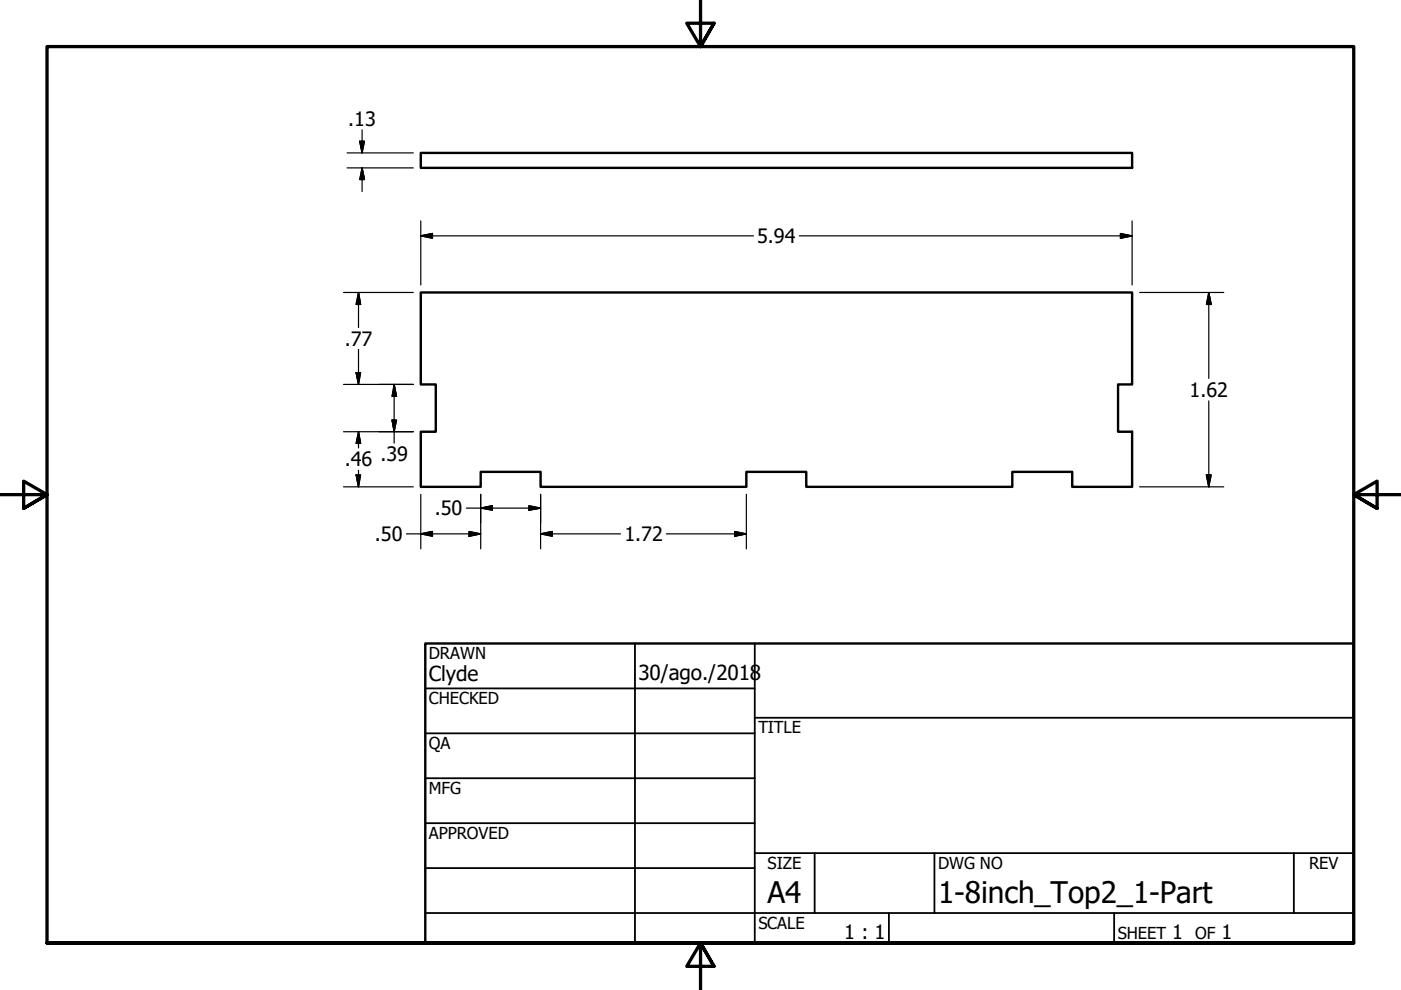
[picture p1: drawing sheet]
<svg xmlns="http://www.w3.org/2000/svg" width="297mm" height="210mm" viewBox="0 0 297 210" stroke-linecap="round" stroke-linejoin="round" font-family="sans-serif">
<!-- layer: Visible (ANSI) -->
<path d="M89.2 32.4h150.8v3.2h-150.8zM89.2 62h150.8v19.5h-3v10h3v11.7h-12.7v-3.2h-12.7v3.2h-43.7v-3.2h-12.7v3.2h-43.6v-3.2h-12.7v3.2h-12.7v-11.7h3.2v-10h-3.2z" fill="none" stroke="#000" stroke-width=".51"/>
<!-- layer: Border (ANSI) -->
<path d="M148.5 -.1v10l-2.9-5h5.8l-2.9 5 2.9-5M0 104.9h10l-5-2.9v5.8l5-2.9-5 2.9M297 104.9h-10l5-2.9v5.8l-5-2.9 5 2.9M10 199.9v-190h277v190h-277h277M151.4 204.9l-2.9-5 2.9 5h-5.8l2.9-5v10" fill="none" stroke="#000" stroke-width=".7"/>
<!-- layer: Title (ANSI) -->
<g fill="none" stroke="#000" stroke-width=".38">
<path d="M134.6 136.4v63.5M160 136.4v63.5M90.2 146h69.8M90.2 155.5h69.8M160 152.2h127M90.2 165h69.8M90.2 174.5h69.8M90.2 193.6h196.8M90.2 184.1h69.8M160 180.9h127M172.7 180.9v12.7M188.5 193.6v6.3"/>
<path d="M198.1 180.9v12.7M236.2 193.6v6.3M274.3 180.9v12.7"/>
</g>
<path d="M90.2 136.4h196.8v63.5h-196.8z" fill="none" stroke="#000" stroke-width=".51"/>
<!-- layer: Dimension (ANSI) -->
<g fill="none" stroke="#000" stroke-width=".25">
<path d="M73.6 32.4h14M73.6 35.6h14M76.3 29.9h1l-.5 2.5zM76.8 35.6l.5 2.5h-1zM76.8 27.5v4.9M76.8 35.6v5M89.2 50l2.5-.5v1zM89.2 50h70.6M89.2 46.8v13.6M169.5 50h70.5M237.6 49.5l2.4 .5-2.4 .5zM240 46.8v13.6"/>
<path d="M72.8 62h14.8M75.5 79h1l-.5 2.5zM76 62l.5 2.6h-1zM76 62v7.4M76 74.1v7.4M241.6 62h17.9M256.3 62l.5 2.6h-1zM256.3 62v18.2M72.8 81.5h14.8M72.8 91.5h14.8M76 91.5l.5 2.5h-1zM76 91.5v3.5"/>
<path d="M76 99.7v3.5M83.1 89.1h1l-.5 2.4zM83.6 81.5l.5 2.5h-1zM83.6 81.5v12.5M256.3 85v18.2M72.8 103.2h14.8M75.5 100.7h1l-.5 2.5zM86.2 113.2h15.7M89.2 113.2l2.5-.5v1zM89.2 104.8v11.6M98.9 107.7h15.7M99.4 112.7l2.5 .5-2.5 .5z"/>
<path d="M101.9 107.7l2.5-.5v1zM101.9 104.8v11.6M112.1 107.2l2.5 .5-2.5 .5zM114.6 113.2l2.5-.5v1zM114.6 113.2h17M114.6 104.8v11.6M141.3 113.2h16.9M155.8 112.7l2.4 .5-2.4 .5zM158.2 104.8v11.6M241.6 103.2h17.9M255.8 100.7h1l-.5 2.5z"/>
</g>
<g fill="#000" stroke="#000" stroke-width=".25">
<path d="M76.3 29.9l.5 2.5zM76.3 29.9h1l-.5 2.5zM76.8 35.6l.5 2.5zM76.8 35.6l.5 2.5h-1zM89.2 50l2.5-.5zM89.2 50l2.5-.5v1zM237.6 50.5l2.4-.5zM237.6 49.5l2.4 .5-2.4 .5zM75.5 79l.5 2.5zM75.5 79h1l-.5 2.5zM76 62l.5 2.6zM76 62l.5 2.6h-1z"/>
<path d="M256.3 62l.5 2.6zM256.3 62l.5 2.6h-1zM76 91.5l.5 2.5zM76 91.5l.5 2.5h-1zM83.1 89.1l.5 2.4zM83.1 89.1h1l-.5 2.4zM83.6 81.5l.5 2.5zM83.6 81.5l.5 2.5h-1zM75.5 100.7l.5 2.5zM75.5 100.7h1l-.5 2.5zM89.2 113.2l2.5-.5zM89.2 113.2l2.5-.5v1z"/>
<path d="M99.4 113.7l2.5-.5zM99.4 112.7l2.5 .5-2.5 .5zM101.9 107.7l2.5-.5zM101.9 107.7l2.5-.5v1zM112.1 108.2l2.5-.5zM112.1 107.2l2.5 .5-2.5 .5zM114.6 113.2l2.5-.5zM114.6 113.2l2.5-.5v1zM155.8 113.7l2.4-.5zM155.8 112.7l2.4 .5-2.4 .5zM255.8 100.7l.5 2.5zM255.8 100.7h1l-.5 2.5z"/>
</g>
<g font-size="6.3">
<text x="162.8" y="191.4">A4</text>
<text x="198.9" y="191.6">1-8inch_Top2_1-Part</text>
</g>
<g font-size="4.4">
<text x="90.9" y="144.3">Clyde</text>
<text x="135.4" y="144.2">30/ago./2018</text>
</g>
<g font-size="4.2">
<text x="73.9" y="26.6">.13</text>
<text x="160.5" y="51.5">5.94</text>
<text x="73.1" y="73.3">.77</text>
<text x="252.2" y="84.2">1.62</text>
<text x="73.1" y="98.9">.46</text>
<text x="80.6" y="97.8">.39</text>
<text x="92.2" y="109.3">.50</text>
<text x="79.5" y="114.7">.50</text>
<text x="132.4" y="114.8">1.72</text>
<text x="179" y="199.2">1 : 1</text>
<text x="248.5" y="199.1">1</text>
<text x="259" y="199.1">1</text>
</g>
<g font-size="3.5">
<text x="90.9" y="139.7">DRAWN</text>
<text x="90.9" y="149.3">CHECKED</text>
<text x="160.8" y="155.5">TITLE</text>
<text x="90.9" y="158.8">QA</text>
<text x="90.9" y="168.3">MFG</text>
<text x="90.9" y="177.8">APPROVED</text>
<text x="162.8" y="184.2">SIZE</text>
<text x="198.9" y="184.2">DWG NO</text>
<text x="277.6" y="184.2">REV</text>
<text x="160.8" y="196.9">SCALE</text>
<text x="237" y="199.1">SHEET</text>
<text x="253.4" y="199.1">OF</text>
</g>
</svg>
